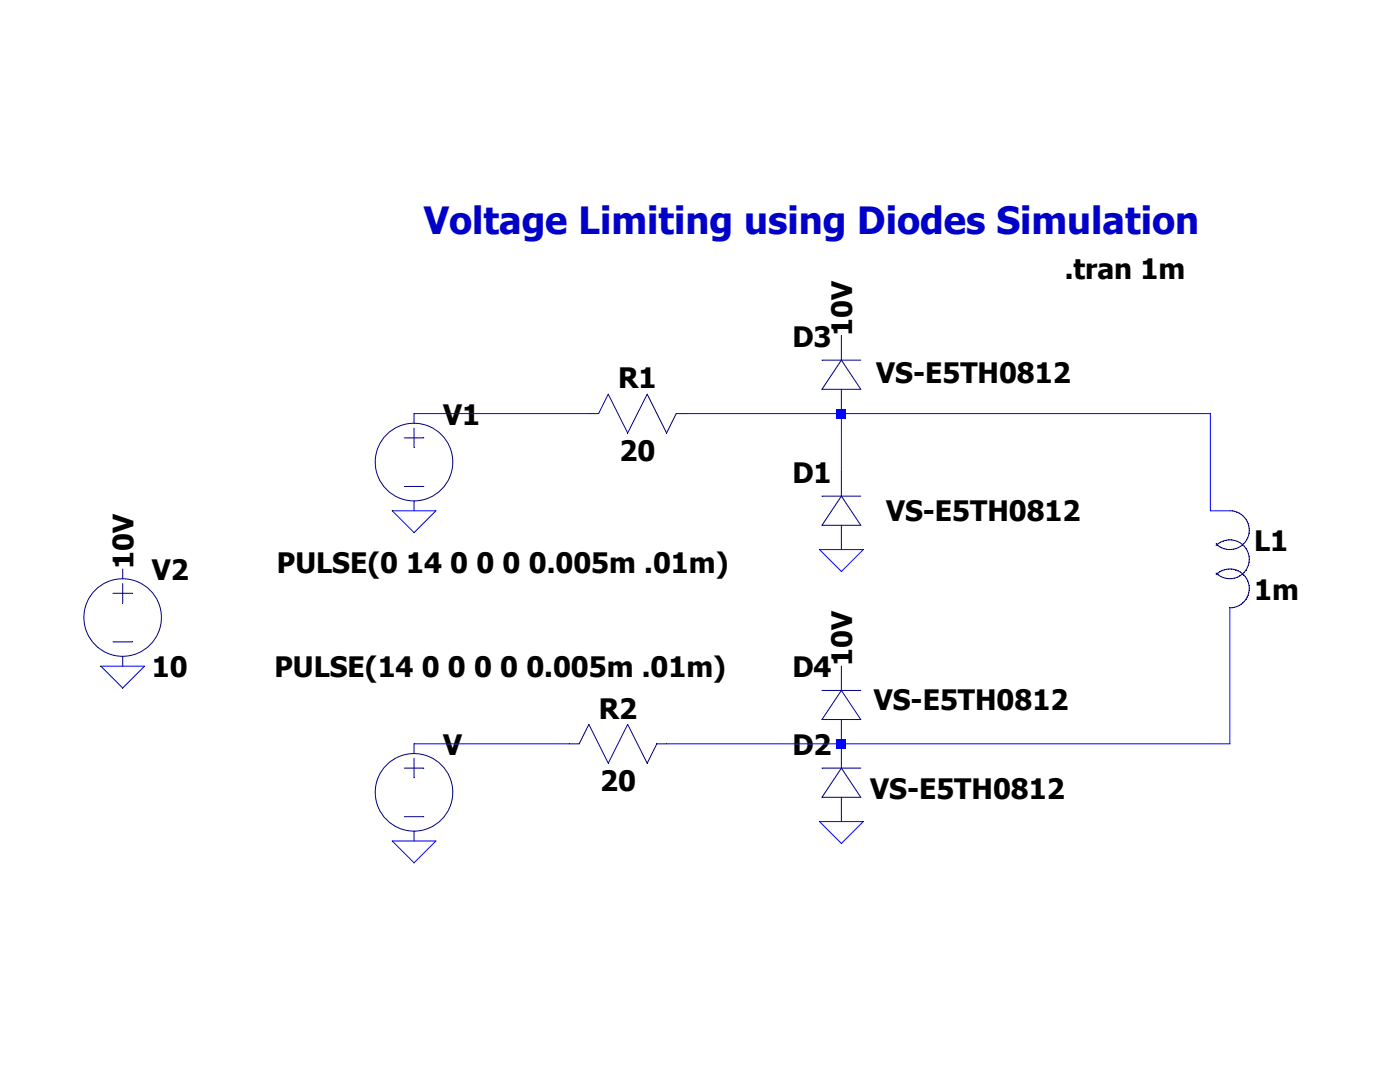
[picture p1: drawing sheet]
<svg xmlns="http://www.w3.org/2000/svg" width="279mm" height="216mm" viewBox="0 0 279 216" stroke-linecap="round" stroke-linejoin="round" font-family="sans-serif">
<path d="M164 99h7.8" fill="none" stroke="#00007e" stroke-width=".2"/>
<path d="M164 104.8h7.8" fill="none" stroke="#00007e" stroke-width=".2"/>
<path d="M167.9 99l-3.9 5.8" fill="none" stroke="#00007e" stroke-width=".2"/>
<path d="M167.9 99l3.9 5.8" fill="none" stroke="#00007e" stroke-width=".2"/>
<path d="M167.9 104.8v4.9" fill="none" stroke="#00007e" stroke-width=".2"/>
<path d="M167.9 94.1v4.9" fill="none" stroke="#00007e" stroke-width=".2"/>
<path d="M164 153.3h7.8" fill="none" stroke="#00007e" stroke-width=".2"/>
<path d="M164 159.1h7.8" fill="none" stroke="#00007e" stroke-width=".2"/>
<path d="M167.9 153.3l-3.9 5.8" fill="none" stroke="#00007e" stroke-width=".2"/>
<path d="M167.9 153.3l3.9 5.8" fill="none" stroke="#00007e" stroke-width=".2"/>
<path d="M167.9 159.1v4.8" fill="none" stroke="#00007e" stroke-width=".2"/>
<path d="M167.9 148.4v4.9" fill="none" stroke="#00007e" stroke-width=".2"/>
<path d="M80.7 87.4h3.9" fill="none" stroke="#00007e" stroke-width=".2"/>
<path d="M80.7 97.1h3.9" fill="none" stroke="#00007e" stroke-width=".2"/>
<path d="M82.6 85.4v3.9" fill="none" stroke="#00007e" stroke-width=".2"/>
<path d="M82.6 100v1.9" fill="none" stroke="#00007e" stroke-width=".2"/>
<path d="M82.6 82.5v2" fill="none" stroke="#00007e" stroke-width=".2"/>
<g fill="none" stroke="#00007e" stroke-width=".2">
<path d="M80.7 153.3h3.9"/>
<circle cx="82.6" cy="92.2" r="7.7"/>
</g>
<path d="M80.7 163h3.9" fill="none" stroke="#00007e" stroke-width=".2"/>
<path d="M82.6 151.3v3.9" fill="none" stroke="#00007e" stroke-width=".2"/>
<path d="M82.6 165.9v1.9" fill="none" stroke="#00007e" stroke-width=".2"/>
<path d="M82.6 148.4v2" fill="none" stroke="#00007e" stroke-width=".2"/>
<g fill="none" stroke="#00007e" stroke-width=".2">
<path d="M117.5 82.5h2"/>
<circle cx="82.6" cy="158.1" r="7.7"/>
</g>
<path d="M121.4 78.7l-1.9 3.8" fill="none" stroke="#00007e" stroke-width=".2"/>
<path d="M121.4 78.7l3.9 7.7" fill="none" stroke="#00007e" stroke-width=".2"/>
<path d="M129.2 78.7l-3.9 7.7" fill="none" stroke="#00007e" stroke-width=".2"/>
<path d="M129.2 78.7l3.8 7.7" fill="none" stroke="#00007e" stroke-width=".2"/>
<path d="M135 82.5h1.9" fill="none" stroke="#00007e" stroke-width=".2"/>
<path d="M135 82.5l-2 3.9" fill="none" stroke="#00007e" stroke-width=".2"/>
<path d="M113.6 148.4h2" fill="none" stroke="#00007e" stroke-width=".2"/>
<path d="M117.5 144.5l-1.9 3.9" fill="none" stroke="#00007e" stroke-width=".2"/>
<path d="M117.5 144.5l3.9 7.8" fill="none" stroke="#00007e" stroke-width=".2"/>
<path d="M125.3 144.5l-3.9 7.8" fill="none" stroke="#00007e" stroke-width=".2"/>
<path d="M125.3 144.5l3.9 7.8" fill="none" stroke="#00007e" stroke-width=".2"/>
<path d="M131.1 148.4h1.9" fill="none" stroke="#00007e" stroke-width=".2"/>
<path d="M131.1 148.4l-1.9 3.9" fill="none" stroke="#00007e" stroke-width=".2"/>
<path d="M164 71.9h7.8" fill="none" stroke="#00007e" stroke-width=".2"/>
<path d="M164 77.7h7.8" fill="none" stroke="#00007e" stroke-width=".2"/>
<path d="M167.9 71.9l-3.9 5.8" fill="none" stroke="#00007e" stroke-width=".2"/>
<path d="M167.9 71.9l3.9 5.8" fill="none" stroke="#00007e" stroke-width=".2"/>
<path d="M167.9 77.7v4.8" fill="none" stroke="#00007e" stroke-width=".2"/>
<path d="M167.9 67v4.9" fill="none" stroke="#00007e" stroke-width=".2"/>
<path d="M164 137.8h7.8" fill="none" stroke="#00007e" stroke-width=".2"/>
<path d="M164 143.6h7.8" fill="none" stroke="#00007e" stroke-width=".2"/>
<path d="M167.9 137.8l-3.9 5.8" fill="none" stroke="#00007e" stroke-width=".2"/>
<path d="M167.9 137.8l3.9 5.8" fill="none" stroke="#00007e" stroke-width=".2"/>
<path d="M167.9 143.6v4.8" fill="none" stroke="#00007e" stroke-width=".2"/>
<path d="M167.9 132.9v4.9" fill="none" stroke="#00007e" stroke-width=".2"/>
<path d="M22.5 118.4h3.9" fill="none" stroke="#00007e" stroke-width=".2"/>
<path d="M22.5 128.1h3.9" fill="none" stroke="#00007e" stroke-width=".2"/>
<path d="M24.5 116.4v3.9" fill="none" stroke="#00007e" stroke-width=".2"/>
<path d="M24.5 131v1.9" fill="none" stroke="#00007e" stroke-width=".2"/>
<path d="M24.5 113.5v2" fill="none" stroke="#00007e" stroke-width=".2"/>
<g fill="none" stroke="#00007e" stroke-width=".2">
<path d="M243.1 108.5l-.4 .4"/>
<circle cx="24.5" cy="123.2" r="7.7"/>
</g>
<path d="M243.6 108.2l-.5 .3" fill="none" stroke="#00007e" stroke-width=".2"/>
<path d="M244.1 108l-.5 .2" fill="none" stroke="#00007e" stroke-width=".2"/>
<path d="M244.7 107.8l-.6 .1" fill="none" stroke="#00007e" stroke-width=".2"/>
<path d="M245.3 107.7l-.6 .1" fill="none" stroke="#00007e" stroke-width=".2"/>
<path d="M245.3 107.7h.5" fill="none" stroke="#00007e" stroke-width=".2"/>
<path d="M245.8 107.7l.6 .1" fill="none" stroke="#00007e" stroke-width=".2"/>
<path d="M246.4 107.8l.5 .2" fill="none" stroke="#00007e" stroke-width=".2"/>
<path d="M246.9 108l.5 .3" fill="none" stroke="#00007e" stroke-width=".2"/>
<path d="M247.4 108.3l.5 .3" fill="none" stroke="#00007e" stroke-width=".2"/>
<path d="M247.9 108.6l.4 .4" fill="none" stroke="#00007e" stroke-width=".2"/>
<path d="M248.3 109l.4 .5" fill="none" stroke="#00007e" stroke-width=".2"/>
<path d="M248.7 109.5l.2 .4" fill="none" stroke="#00007e" stroke-width=".2"/>
<path d="M248.9 109.9l.3 .6" fill="none" stroke="#00007e" stroke-width=".2"/>
<path d="M249.2 110.5l.1 .5" fill="none" stroke="#00007e" stroke-width=".2"/>
<path d="M249.3 111v.6" fill="none" stroke="#00007e" stroke-width=".2"/>
<path d="M249.3 111.6v.6" fill="none" stroke="#00007e" stroke-width=".2"/>
<path d="M249.3 112.2l-.1 .5" fill="none" stroke="#00007e" stroke-width=".2"/>
<path d="M249.2 112.7l-.3 .6" fill="none" stroke="#00007e" stroke-width=".2"/>
<path d="M248.9 113.3l-.2 .4" fill="none" stroke="#00007e" stroke-width=".2"/>
<path d="M248.7 113.7l-.4 .5" fill="none" stroke="#00007e" stroke-width=".2"/>
<path d="M248.3 114.2l-.4 .4" fill="none" stroke="#00007e" stroke-width=".2"/>
<path d="M247.9 114.6l-.5 .3" fill="none" stroke="#00007e" stroke-width=".2"/>
<path d="M247.4 114.9l-.5 .3" fill="none" stroke="#00007e" stroke-width=".2"/>
<path d="M246.9 115.2l-.5 .2" fill="none" stroke="#00007e" stroke-width=".2"/>
<path d="M246.4 115.4l-.6 .1" fill="none" stroke="#00007e" stroke-width=".2"/>
<path d="M245.3 115.5h.5" fill="none" stroke="#00007e" stroke-width=".2"/>
<path d="M244.7 115.4l.6 .1" fill="none" stroke="#00007e" stroke-width=".2"/>
<path d="M244.1 115.3l.6 .1" fill="none" stroke="#00007e" stroke-width=".2"/>
<path d="M243.6 115l.5 .3" fill="none" stroke="#00007e" stroke-width=".2"/>
<path d="M243.1 114.7l.5 .3" fill="none" stroke="#00007e" stroke-width=".2"/>
<path d="M242.7 114.3l.4 .4" fill="none" stroke="#00007e" stroke-width=".2"/>
<path d="M243.1 114.4l-.4 .3" fill="none" stroke="#00007e" stroke-width=".2"/>
<path d="M243.4 114.1l-.3 .3" fill="none" stroke="#00007e" stroke-width=".2"/>
<path d="M243.9 113.9l-.5 .2" fill="none" stroke="#00007e" stroke-width=".2"/>
<path d="M244.3 113.7l-.4 .2" fill="none" stroke="#00007e" stroke-width=".2"/>
<path d="M244.8 113.6l-.5 .1" fill="none" stroke="#00007e" stroke-width=".2"/>
<path d="M245.3 113.5l-.5 .1" fill="none" stroke="#00007e" stroke-width=".2"/>
<path d="M245.3 113.5h.4" fill="none" stroke="#00007e" stroke-width=".2"/>
<path d="M245.7 113.5l.5 .1" fill="none" stroke="#00007e" stroke-width=".2"/>
<path d="M246.2 113.6l.5 .1" fill="none" stroke="#00007e" stroke-width=".2"/>
<path d="M246.7 113.7l.4 .2" fill="none" stroke="#00007e" stroke-width=".2"/>
<path d="M247.1 113.9l.4 .2" fill="none" stroke="#00007e" stroke-width=".2"/>
<path d="M247.5 114.1l.4 .3" fill="none" stroke="#00007e" stroke-width=".2"/>
<path d="M247.9 114.4l.3 .3" fill="none" stroke="#00007e" stroke-width=".2"/>
<path d="M248.2 114.7l.4 .4" fill="none" stroke="#00007e" stroke-width=".2"/>
<path d="M248.6 115.1l.2 .4" fill="none" stroke="#00007e" stroke-width=".2"/>
<path d="M248.8 115.5l.2 .4" fill="none" stroke="#00007e" stroke-width=".2"/>
<path d="M249 115.9l.2 .5" fill="none" stroke="#00007e" stroke-width=".2"/>
<path d="M249.2 116.4l.1 .4" fill="none" stroke="#00007e" stroke-width=".2"/>
<path d="M249.3 116.8v.5" fill="none" stroke="#00007e" stroke-width=".2"/>
<path d="M249.3 117.3v.5" fill="none" stroke="#00007e" stroke-width=".2"/>
<path d="M249.3 117.8l-.1 .5" fill="none" stroke="#00007e" stroke-width=".2"/>
<path d="M249.2 118.3l-.1 .4" fill="none" stroke="#00007e" stroke-width=".2"/>
<path d="M249.1 118.7l-.2 .4" fill="none" stroke="#00007e" stroke-width=".2"/>
<path d="M248.9 119.1l-.2 .5" fill="none" stroke="#00007e" stroke-width=".2"/>
<path d="M248.7 119.6l-.3 .4" fill="none" stroke="#00007e" stroke-width=".2"/>
<path d="M248.4 120l-.3 .3" fill="none" stroke="#00007e" stroke-width=".2"/>
<path d="M248.1 120.3l-.4 .3" fill="none" stroke="#00007e" stroke-width=".2"/>
<path d="M247.7 120.6l-.4 .2" fill="none" stroke="#00007e" stroke-width=".2"/>
<path d="M247.3 120.8l-.5 .2" fill="none" stroke="#00007e" stroke-width=".2"/>
<path d="M246.8 121l-.4 .2" fill="none" stroke="#00007e" stroke-width=".2"/>
<path d="M246.4 121.2l-.5 .1" fill="none" stroke="#00007e" stroke-width=".2"/>
<path d="M245.9 121.3h-.5" fill="none" stroke="#00007e" stroke-width=".2"/>
<path d="M245.4 101.9h.5" fill="none" stroke="#00007e" stroke-width=".2"/>
<path d="M245.9 101.9l.5 .1" fill="none" stroke="#00007e" stroke-width=".2"/>
<path d="M246.4 102l.4 .2" fill="none" stroke="#00007e" stroke-width=".2"/>
<path d="M246.8 102.2l.5 .2" fill="none" stroke="#00007e" stroke-width=".2"/>
<path d="M247.3 102.4l.4 .2" fill="none" stroke="#00007e" stroke-width=".2"/>
<path d="M247.7 102.6l.4 .3" fill="none" stroke="#00007e" stroke-width=".2"/>
<path d="M248.1 102.9l.3 .4" fill="none" stroke="#00007e" stroke-width=".2"/>
<path d="M248.4 103.3l.3 .3" fill="none" stroke="#00007e" stroke-width=".2"/>
<path d="M248.7 103.6l.2 .4" fill="none" stroke="#00007e" stroke-width=".2"/>
<path d="M248.9 104l.2 .5" fill="none" stroke="#00007e" stroke-width=".2"/>
<path d="M249.1 104.5l.1 .4" fill="none" stroke="#00007e" stroke-width=".2"/>
<path d="M249.2 104.9l.1 .5" fill="none" stroke="#00007e" stroke-width=".2"/>
<path d="M249.3 105.4v.5" fill="none" stroke="#00007e" stroke-width=".2"/>
<path d="M249.3 105.9v.5" fill="none" stroke="#00007e" stroke-width=".2"/>
<path d="M249.3 106.4l-.1 .4" fill="none" stroke="#00007e" stroke-width=".2"/>
<path d="M249.2 106.8l-.2 .5" fill="none" stroke="#00007e" stroke-width=".2"/>
<path d="M249 107.3l-.2 .4" fill="none" stroke="#00007e" stroke-width=".2"/>
<path d="M248.8 107.7l-.2 .4" fill="none" stroke="#00007e" stroke-width=".2"/>
<path d="M248.6 108.1l-.4 .4" fill="none" stroke="#00007e" stroke-width=".2"/>
<path d="M248.2 108.5l-.3 .3" fill="none" stroke="#00007e" stroke-width=".2"/>
<path d="M247.9 108.8l-.4 .3" fill="none" stroke="#00007e" stroke-width=".2"/>
<path d="M247.5 109.1l-.4 .2" fill="none" stroke="#00007e" stroke-width=".2"/>
<path d="M247.1 109.3l-.4 .2" fill="none" stroke="#00007e" stroke-width=".2"/>
<path d="M246.7 109.5l-.5 .1" fill="none" stroke="#00007e" stroke-width=".2"/>
<path d="M246.2 109.6h-.5" fill="none" stroke="#00007e" stroke-width=".2"/>
<path d="M245.7 109.6l-.4 .1" fill="none" stroke="#00007e" stroke-width=".2"/>
<path d="M244.8 109.6l.5 .1" fill="none" stroke="#00007e" stroke-width=".2"/>
<path d="M244.3 109.5l.5 .1" fill="none" stroke="#00007e" stroke-width=".2"/>
<path d="M243.9 109.3l.4 .2" fill="none" stroke="#00007e" stroke-width=".2"/>
<path d="M243.4 109.1l.5 .2" fill="none" stroke="#00007e" stroke-width=".2"/>
<path d="M243.1 108.8l.3 .3" fill="none" stroke="#00007e" stroke-width=".2"/>
<path d="M242.7 108.5l.4 .3" fill="none" stroke="#00007e" stroke-width=".2"/>
<path d="M82.6 82.5h34.9M78.3 101.9h8.7l-4.4 4.4zM163.6 109.7h8.7l-4.4 4.3zM20.1 132.9h8.8l-4.4 4.4zM78.3 167.8h8.7l-4.4 4.4zM163.6 163.9h8.7l-4.4 4.4z" fill="none" stroke="#00f" stroke-width=".2"/>
<path d="M136.9 82.5h31" fill="none" stroke="#00f" stroke-width=".2"/>
<path d="M167.9 82.5h73.7" fill="none" stroke="#00f" stroke-width=".2"/>
<path d="M167.9 82.5v11.6" fill="none" stroke="#00f" stroke-width=".2"/>
<path d="M241.6 82.5v19.4" fill="none" stroke="#00f" stroke-width=".2"/>
<path d="M241.6 101.9h3.8" fill="none" stroke="#00f" stroke-width=".2"/>
<path d="M82.6 148.4h31" fill="none" stroke="#00f" stroke-width=".2"/>
<path d="M133 148.4h34.9" fill="none" stroke="#00f" stroke-width=".2"/>
<path d="M245.4 121.3v27.1" fill="none" stroke="#00f" stroke-width=".2"/>
<path d="M167.9 148.4h77.5" fill="none" stroke="#00f" stroke-width=".2"/>
<g fill="#00f">
<path d="M166.9 81.6h2v1.9h-2z"/>
<path d="M166.9 147.4h2v2h-2z"/>
</g>
<text font-size="7.5" fill="#0000c8" x="84.6" y="46.8">Voltage Limiting using Diodes Simulation</text>
<g font-size="5.6">
<text x="212.5" y="55.7">.tran 1m</text>
<text x="158.1" y="69.2">D3</text>
<text x="170.1" y="67" transform="rotate(-90 170.1 67)">10V</text>
<text x="123.4" y="77.5">R1</text>
<text x="174.9" y="76.5">VS-E5TH0812</text>
<text x="88.5" y="84.8">V1</text>
<text x="123.6" y="92">20</text>
<text x="158.1" y="96.4">D1</text>
<text x="176.8" y="103.9">VS-E5TH0812</text>
<text x="26.6" y="113.5" transform="rotate(-90 26.6 113.5)">10V</text>
<text x="250.3" y="109.9">L1</text>
<text x="30.3" y="115.8">V2</text>
<text x="55.3" y="114.3">PULSE(0 14 0 0 0 0.005m .01m)</text>
<text x="250.3" y="119.6">1m</text>
<text x="30.3" y="135.1">10</text>
<text x="54.8" y="135.1">PULSE(14 0 0 0 0 0.005m .01m)</text>
<text x="158.1" y="135.1">D4</text>
<text x="170.1" y="132.9" transform="rotate(-90 170.1 132.9)">10V</text>
<text x="119.5" y="143.4">R2</text>
<text x="174.4" y="141.7">VS-E5TH0812</text>
<text x="88.5" y="150.6">V</text>
<text x="158.1" y="150.6">D2</text>
<text x="119.8" y="157.9">20</text>
<text x="173.7" y="159.4">VS-E5TH0812</text>
</g>
</svg>
